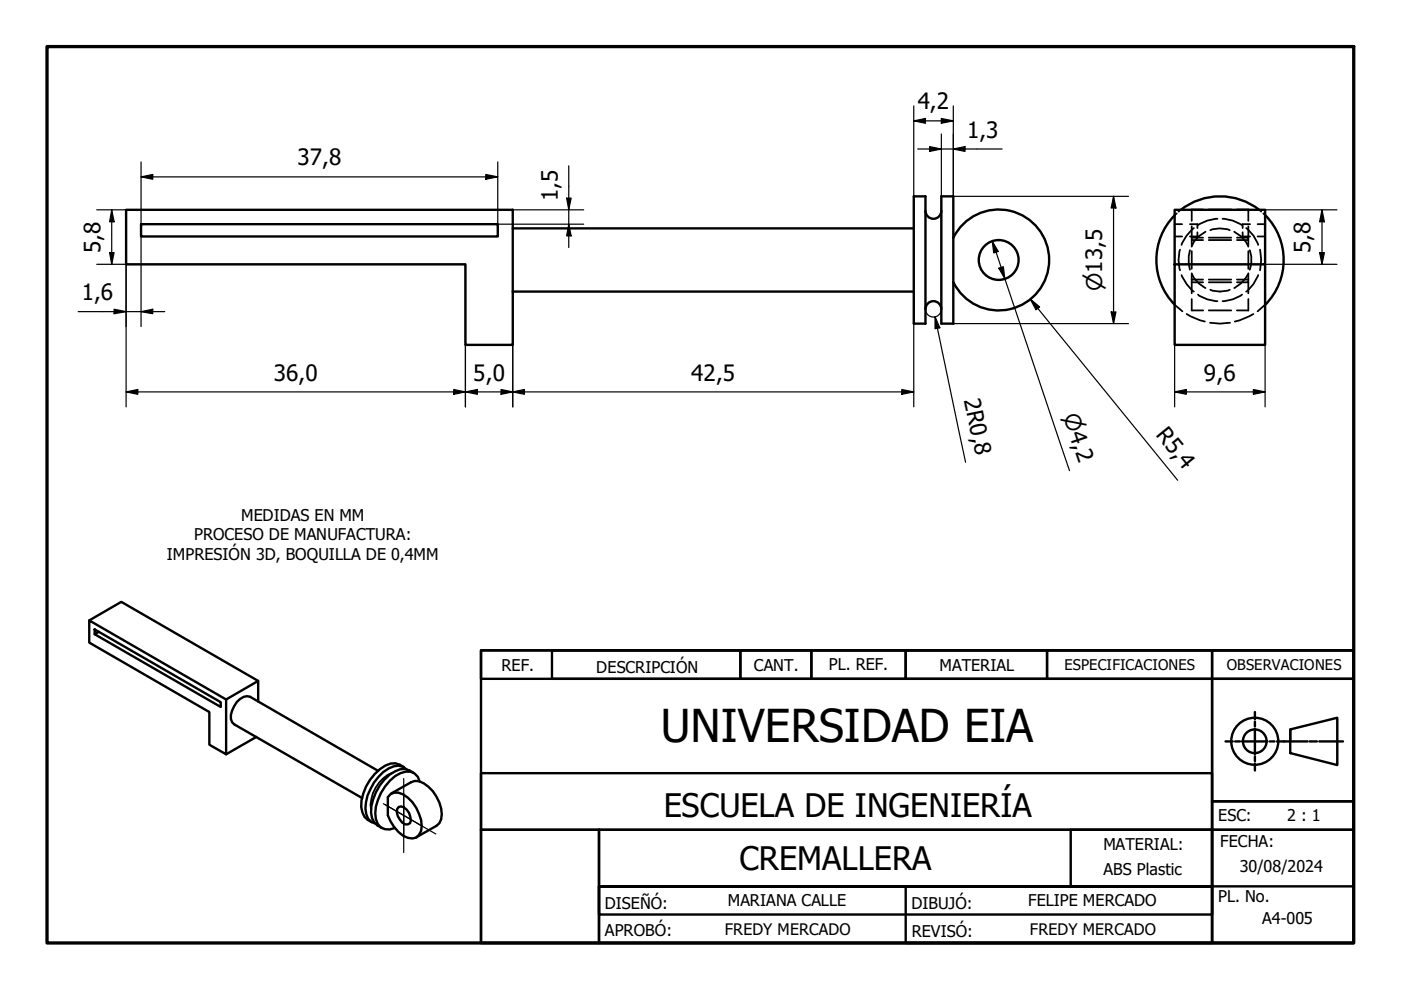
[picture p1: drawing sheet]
<svg xmlns="http://www.w3.org/2000/svg" width="297mm" height="210mm" viewBox="0 0 297 210" stroke-linecap="round" stroke-linejoin="round" font-family="sans-serif">
<!-- layer: Hidden (ISO) -->
<g fill="none" stroke="#000" stroke-width=".38">
<path d="M249 47.5h1.6M249 50.1h1.6M249.5 45.2l-.5 .4M250.2 52.9a7.7 7.7 0 0 0 0 4.4M250.3 44.5l-.4 .4M250.5 58.3a8.8 8.8 0 0 0 2.6 3.5M252.3 53.1l-.3 1.2v1.6l.3 1.3M252.3 47.5h1.6v.9M252.7 48v4.3M252.7 53.2v3.8M252.7 57.9v4.3M252.7 59.9h2.4"/>
<path d="M252.7 50.4h2.4M252.7 50.9h2.4M252.7 59.3h2.4M252.7 58.1a6.2 6.2 0 0 0 2.9 3M253.1 48.4a8.5 8.5 0 0 0-2.6 3.5M253.9 49.2v.9h-1.6M255.1 44.4h-2.4v2.4M255.6 49.1a6 6 0 0 0-2.9 3M256.3 59.9h4.7M256.3 50.4h4.7M256.3 44.4h4.7M256.3 50.9h4.7"/>
<path d="M256.3 59.3h4.7M256.6 48.8a5.8 5.8 0 0 1 4.1 0M258.1 46.4a8 8 0 0 0-4.1 1.3M259.2 46.4a8 8 0 0 1 4.1 1.3M261.7 49.1a6.5 6.5 0 0 1 2.9 3M262.3 50.4h2.4v1.9M262.3 44.4h2.4v2.4M262.3 50.9h2.4M262.3 59.3h2.4M263.5 49.2v.9h1.5M264.2 48.4a7.7 7.7 0 0 1 2.6 3.5M264.6 58.1a6.7 6.7 0 0 1-2.9 3"/>
<path d="M264.7 57.9v2h-2.4M264.7 48v2.4M264.7 53.2v3.8M264.7 59.9v2.3M265 53.1l.3 1.2v1.6l-.3 1.3M265 47.5h-1.5v.9M266.6 47.5h1.6M266.6 50.1h1.6M266.8 58.3a8 8 0 0 1-2.6 3.5M267 44.5l.4 .4M267.1 52.9a9.6 9.6 0 0 1 0 4.4M267.8 45.2l.4 .4"/>
<path d="M249 64.6l1.7 1.4M251.6 66.6l2.8 1.3 1.1 .3M252.7 63.4v2.4h2.4M254 62.5a7.3 7.3 0 0 0 4.1 1.4M256.3 65.8h4.7M256.5 68.4l2.1 .2 2.2-.2M256.6 61.4a5.8 5.8 0 0 0 4.1 0M263.3 62.5a7.3 7.3 0 0 1-4.1 1.4M264.7 63.4v2.4h-2.4M265.7 66.6l-2.9 1.3-1 .3M268.2 64.6l-1.6 1.4"/>
</g>
<!-- layer: Visible (ISO) -->
<g fill="none" stroke="#000" stroke-width=".51">
<path d="M26.7 44.5h82v28.6h-10v-17.1h-72zM29.9 47.5h75.6v2.6h-75.6zM108.7 48.4h85M193.7 41.6h2.5v27h-2.5zM196.2 44.7a1.68 1.68 0 0 0 1.7 1.7 1.68 1.68 0 0 0 1.7-1.7M199.6 41.6h2.5v27h-2.5zM202.1 50.4a10.7 10.7 0 0 1 16.3-3.6 10.7 10.7 0 0 1 0 16.7 10.7 10.7 0 0 1-16.3-3.7M249 56v-11.5h19.2v28.6h-19.2v-17.1h19.2M249.1 45.6a13.5 13.5 0 0 0 0 19M250.3 44.5a13.5 13.5 0 0 1 16.7 0M268.3 45.6a13.5 13.5 0 0 1 0 19M108.7 61.8h85"/>
<path d="M196.2 65.5a1.68 1.68 0 0 1 1.7-1.6 1.68 1.68 0 0 1 1.7 1.6M18.9 131.5l29 16.8v11.6l-3.5-2v-6.9l-25.5-14.8zM18.9 131.5l6.8-3.9 29 16.8M20.1 133.4l26.7 15.5v1l-26.7-15.4zM21 134l-.9 .5M47.9 148.3l6.8-3.9v4.4M54.4 156.2l-6.5 3.7M80.1 163.4l-27.1-15.7a2.52 2.52 0 0 0-2.8 1.1 5.4 5.4 0 0 0-1.2 3.6l.2 .7 .5 .5 27.1 15.6M82.8 168.4a3 3 0 0 1 3.7 .7 8.2 8.2 0 0 1 2.8 7.1 2 2 0 0 1-2.8 1.4 7.4 7.4 0 0 1-4.3-4.7v-3.9zM82.9 168.2l4.3-2.4a3.1 3.1 0 0 1 3.6 1 7.7 7.7 0 0 1 2.7 6.9l-.3 .8-.7 .6-4.2 2.4M84.5 171.1a1.87 1.87 0 0 1 2.2 1.3l.4 1.6-.2 .5-.4 .3a2.26 2.26 0 0 1-2.2-1.8l-.2-.8 .1-.7zM85.7 162.7a3.3 3.3 0 0 0-4-.4 10.5 10.5 0 0 0-5.1 8.8 3.4 3.4 0 0 0 2.3 3.2"/>
<path d="M86.2 163.1a2.92 2.92 0 0 0-3.8-.2 10.6 10.6 0 0 0-4.9 8.5 2.91 2.91 0 0 0 2 3.2M87.7 163.9a3.2 3.2 0 0 0-3.9-.4 10.2 10.2 0 0 0-5.1 8.8 3.4 3.4 0 0 0 2.3 3.2M89 165.7a2.66 2.66 0 0 0-4.1-1.8 10 10 0 0 0-5.2 9.7 2.62 2.62 0 0 0 4 1.9"/>
<circle cx="211.7" cy="55.1" r="4.2"/>
</g>
<!-- layer: Visible Narrow (ISO) -->
<path d="M83.1 163.9a7.6 7.6 0 0 0-4.4 7.7" fill="none" stroke="#000" stroke-width=".38"/>
<!-- layer: Border (ANSI) -->
<path d="M10 9.9h277v190h-277z" fill="none" stroke="#000" stroke-width=".7"/>
<!-- layer: Title (ANSI) -->
<g fill="none" stroke="#000" stroke-width=".51">
<path d="M102 137.9h185v6h-185zM102 137.9h185v62h-185zM117 137.9h40v6h-40zM157 137.9h15v6h-15zM172 137.9h20v6h-20zM192 137.9h30v6h-30zM222 137.9h35v6h-35zM257 137.9h30v62h-30zM257 143.9h30v26h-30zM259.8 157.2h1.6M261.9 157.2h1M263.3 157.2h5.4"/>
<path d="M266.1 151v1.5M266.1 153v1M266.1 154.5v5.4M269.2 157.2h1M270.7 157.2h6.5M273.6 154.7l9.9-2.5v10l-9.9-2.5zM273.6 154.7v2.5M277.7 157.2h1.5M279.7 157.2h5M102 163.9h155v12h-155zM102 175.9h25v24h-25zM127 175.9h130v12h-130z"/>
<path d="M227 175.9h30v12h-30zM257 175.9h30v12h-30zM257 169.9h30v6h-30zM266.1 160.4v1M266.1 161.9v1.5M127 187.9h130v6h-130v-6h130v12h-130zM192 187.9h65v12h-65z"/>
<circle cx="266" cy="157.2" r="5"/>
<circle cx="266" cy="157.2" r="2.51"/>
</g>
<!-- layer: Dimension (ISO) -->
<g fill="none" stroke="#000" stroke-width=".25">
<path d="M29.9 37.5l2.5-.5v1zM29.9 37.5h75.6M29.9 34.3v13.2M103 37l2.5 .5-2.5 .5zM105.5 34.3v13.2h18.3M120.6 35.2v17.3M193.7 25.6l2.5-.5v1zM193.7 22.5v19.1M193.7 25.6h8.4M194.6 31.6h17.9M197.1 31.1l2.5 .5-2.5 .5zM199.6 25.1l2.5 .5-2.5 .5z"/>
<path d="M199.6 28.4v13.2M202.1 31.6l2.5-.5v1zM202.1 22.5v19.1h37.2M20.5 56h6.2v30.3M20.5 44.5h6.2M23.2 53.6h1l-.5 2.4zM23.7 44.5l.5 2.5h-1zM23.7 44.5v11.5M29.9 50.1v19.2M98.7 56v30.3M108.7 44.5h15.1M120.1 42h1l-.5 2.5z"/>
<path d="M120.6 47.5l.5 2.5h-1zM210.4 51.2l1.2 2.1-.9 .3zM210.4 51.2l16.4 48.6M211.8 56.9l.9-.3 .3 2.5zM236.1 41.6l.5 2.5h-1zM236.1 41.6v27M268.2 56h15.3M268.2 44.5h15.3M279.8 53.6h1l-.5 2.4zM280.3 44.5l.5 2.5h-1zM280.3 44.5v11.5M16.6 66.1h18.3"/>
<path d="M24.2 65.6l2.5 .5-2.5 .4zM29.9 66.1l2.5-.5v.9zM108.7 61.8v24.5M193.7 61.8v24.5M196.2 65.3a1.68 1.68 0 0 0 1.6 1.9 1.68 1.68 0 0 0 1.8-1.7M198.2 67.2l1.1 2.3-1.1 .2zM198.2 67.2l6.5 30.8M202.1 68.6h37.2M218.4 63.4l2 1.7-.8 .6zM218.4 63.4l31.3 38.4M235.6 66.1h1l-.5 2.5zM249 73.1v13.2"/>
<path d="M268.2 73.1v13.2M26.7 83.1l2.5-.5v1zM26.7 83.1h167M96.2 82.6l2.5 .5-2.5 .5zM98.7 83.1l2.5-.5v1zM106.2 82.6l2.5 .5-2.5 .5zM108.7 83.1l2.5-.5v1zM191.2 82.6l2.5 .5-2.5 .5zM249 83.1l2.5-.5v1zM249 83.1h19.2M265.7 82.6l2.5 .5-2.5 .5z"/>
</g>
<g fill="#000">
<path d="M29.9 37.5l2.5-.5v1zM103 37l2.5 .5-2.5 .5zM193.7 25.6l2.5-.5v1zM197.1 31.1l2.5 .5-2.5 .5zM199.6 25.1l2.5 .5-2.5 .5zM202.1 31.6l2.5-.5v1zM23.2 53.6h1l-.5 2.4zM23.7 44.5l.5 2.5h-1zM120.1 42h1l-.5 2.5zM120.6 47.5l.5 2.5h-1zM210.4 51.2l1.2 2.1-.9 .3zM211.8 56.9l.9-.3 .3 2.5z"/>
<path d="M236.1 41.6l.5 2.5h-1zM279.8 53.6h1l-.5 2.4zM280.3 44.5l.5 2.5h-1zM24.2 65.6l2.5 .5-2.5 .4zM29.9 66.1l2.5-.5v.9zM198.2 67.2l1.1 2.3-1.1 .2zM218.4 63.4l2 1.7-.8 .6zM235.6 66.1h1l-.5 2.5zM26.7 83.1l2.5-.5v1zM96.2 82.6l2.5 .5-2.5 .5zM98.7 83.1l2.5-.5v1zM106.2 82.6l2.5 .5-2.5 .5z"/>
<path d="M108.7 83.1l2.5-.5v1zM191.2 82.6l2.5 .5-2.5 .5zM249 83.1l2.5-.5v1zM265.7 82.6l2.5 .5-2.5 .5z"/>
</g>
<!-- layer: Center Mark (ISO) -->
<path d="M81.3 170.4l11.1 6.4M81.7 170.6l7.9 4.6M85.6 165.1v15.7M85.6 168.3v9.2" fill="none" stroke="#000" stroke-width=".25"/>
<text font-size="9.6" x="140.1" y="157.4">UNIVERSIDAD EIA</text>
<g font-size="6.9">
<text x="140.7" y="173.1">ESCUELA DE INGENIERÍA</text>
<text x="156.8" y="184.4">CREMALLERA</text>
</g>
<g font-size="4.8">
<text x="194.6" y="23.2">4,2</text>
<text x="205" y="29.2">1,3</text>
<text x="63.1" y="35.1">37,8</text>
<text x="118.2" y="42.6" transform="rotate(-90 118.2 42.6)">1,5</text>
<text x="21.3" y="53.6" transform="rotate(-90 21.3 53.6)">5,8</text>
<text x="277.9" y="53.6" transform="rotate(-90 277.9 53.6)">5,8</text>
<text x="17.3" y="63.7">1,6</text>
<text x="58" y="80.7">36,0</text>
<text x="100.3" y="80.7">5,0</text>
<text x="146.6" y="80.7">42,5</text>
<text x="255.3" y="80.7">9,6</text>
<text x="204.3" y="84.7" transform="rotate(78 204.3 84.7)">2R0,8</text>
<text x="244.9" y="92.2" transform="rotate(51 244.9 92.2)">R5,4</text>
</g>
<g font-size="4.6">
<text x="233.7" y="61.8" transform="rotate(-90 233.7 61.8)">⌀13,5</text>
<text x="225.4" y="88.2" transform="rotate(72 225.4 88.2)">⌀4,2</text>
</g>
<g font-size="3.4">
<text x="51.1" y="110.5">MEDIDAS EN MM</text>
<text x="35.4" y="118.7">IMPRESIÓN 3D, BOQUILLA DE 0,4MM</text>
<text x="41.1" y="114.6">PROCESO DE MANUFACTURA:</text>
<text x="106.4" y="142.3">REF.</text>
<text x="126.4" y="142.8">DESCRIPCIÓN</text>
<text x="159.8" y="142.3">CANT.</text>
<text x="175.7" y="142.1">PL. REF.</text>
<text x="199.2" y="142.2">MATERIAL</text>
<text x="258.3" y="174.1">ESC:</text>
<text x="258.7" y="179.5">FECHA:</text>
<text x="272.9" y="174">2 : 1</text>
<text x="233.9" y="180.2">MATERIAL:</text>
<text x="234" y="185.5">ABS Plastic</text>
<text x="262.9" y="184.8">30/08/2024</text>
<text x="258.3" y="191.2">PL. No.</text>
<text x="128.2" y="192.8">DISEÑÓ:</text>
<text x="154.3" y="192.1">MARIANA CALLE</text>
<text x="193.2" y="192.7">DIBUJÓ:</text>
<text x="218" y="192.1">FELIPE MERCADO</text>
<text x="267.6" y="195.9">A4-005</text>
<text x="128.3" y="198.5">APROBÓ:</text>
<text x="153.7" y="198.2">FREDY MERCADO</text>
<text x="193.3" y="198.6">REVISÓ:</text>
<text x="218.4" y="198.3">FREDY MERCADO</text>
</g>
<g font-size="3.1">
<text x="225.7" y="142">ESPECIFICACIONES</text>
<text x="260.1" y="142.1">OBSERVACIONES</text>
</g>
</svg>
